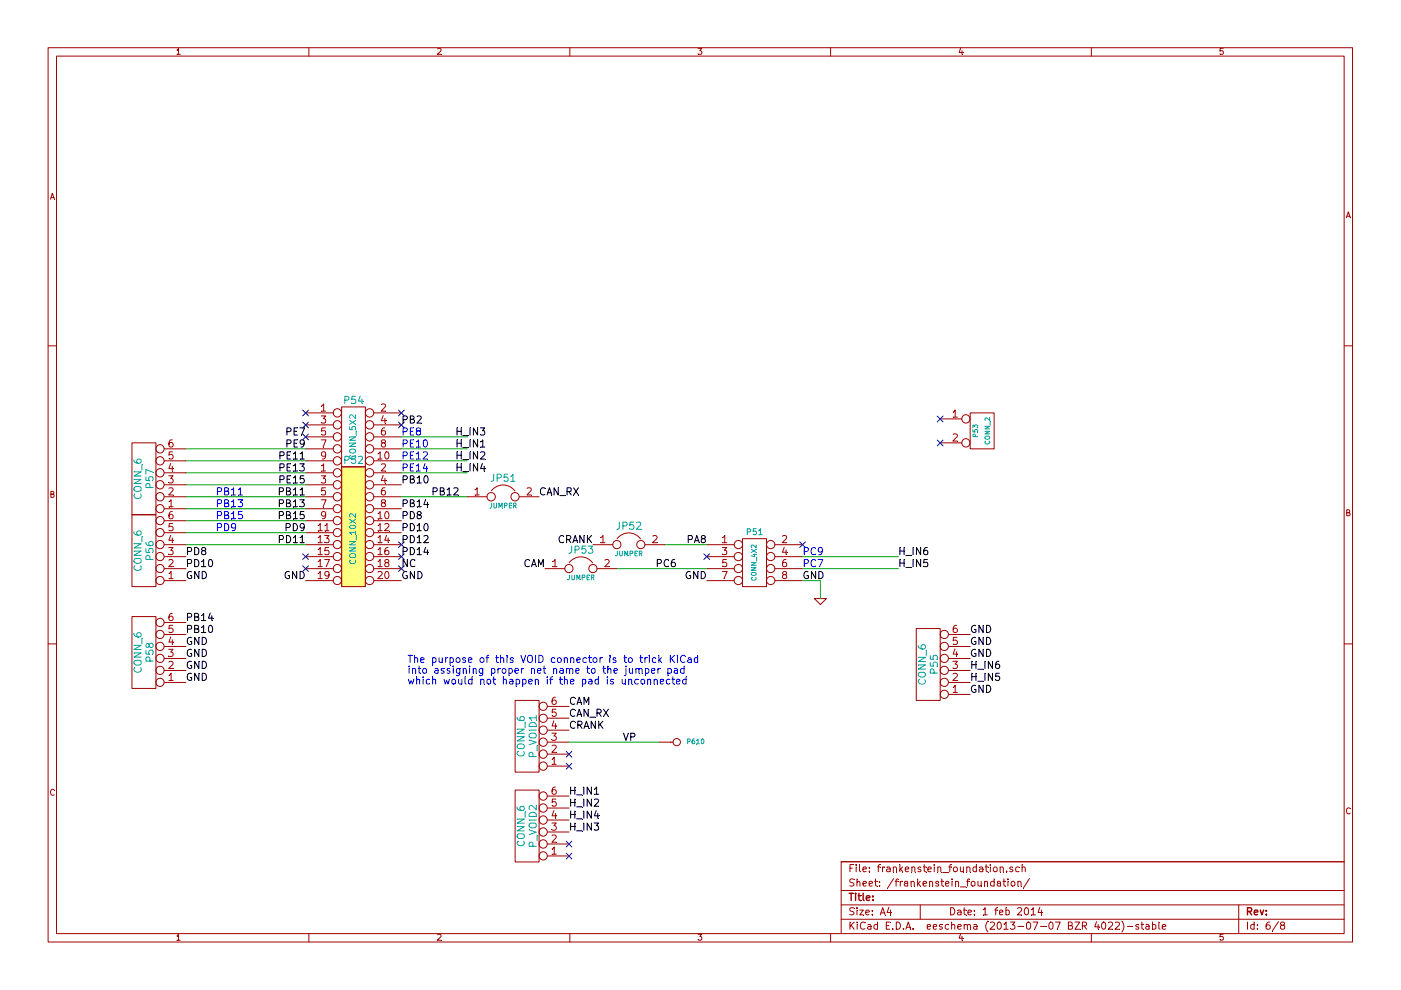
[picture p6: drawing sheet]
EESchema Schematic File Version 2
LIBS:power
LIBS:device
LIBS:transistors
LIBS:conn
LIBS:linear
LIBS:regul
LIBS:74xx
LIBS:cmos4000
LIBS:adc-dac
LIBS:memory
LIBS:xilinx
LIBS:special
LIBS:microcontrollers
LIBS:dsp
LIBS:microchip
LIBS:analog_switches
LIBS:motorola
LIBS:texas
LIBS:intel
LIBS:audio
LIBS:interface
LIBS:digital-audio
LIBS:philips
LIBS:display
LIBS:cypress
LIBS:siliconi
LIBS:opto
LIBS:atmel
LIBS:contrib
LIBS:valves
LIBS:LMV324IDR
LIBS:logo
LIBS:logo_flipped
LIBS:project_specific_libs
LIBS:header_10x2
LIBS:art-electro-conn
LIBS:art-electro-ic
EELAYER 27 0
EELAYER END
$Descr A4 11693 8268
encoding utf-8
Sheet 6 8
Title ""
Date "1 feb 2014"
Rev ""
Comp ""
Comment1 ""
Comment2 ""
Comment3 ""
Comment4 ""
$EndDescr
$Comp
L CONN_4X2 P51
U 1 1
P 6300 4700
F 0 "P51" H 6300 4950 50  0000 C CNN
F 1 "CONN_4X2" V 6300 4700 40  0000 C CNN
F 2 "" H 6300 4700 60  0000 C CNN
F 3 "" H 6300 4700 60  0000 C CNN
	1    6300 4700
	1    0    0    -1  
$EndComp
$Comp
L CONN_10X2 P52
U 1 1
P 2950 4400
F 0 "P52" H 2950 4950 60  0000 C CNN
F 1 "CONN_10X2" V 2950 4300 50  0000 C CNN
F 2 "" H 2950 4400 60  0000 C CNN
F 3 "" H 2950 4400 60  0000 C CNN
	1    2950 4400
	1    0    0    -1  
$EndComp
NoConn ~ 5900 4650
NoConn ~ 6700 4550
Text Label 6700 4850 0    60   ~ 0
GND
$Comp
L GND #PWR01
U 1 1
P 6850 5000
F 0 "#PWR01" H 6850 5000 30  0001 C CNN
F 1 "GND" H 6850 4930 30  0001 C CNN
F 2 "" H 6850 5000 60  0000 C CNN
F 3 "" H 6850 5000 60  0000 C CNN
	1    6850 5000
	1    0    0    -1  
$EndComp
Wire Wire Line
	6700 4850 6850 4850
Wire Wire Line
	6850 4850 6850 5000
Text Label 5900 4850 2    60   ~ 0
GND
NoConn ~ 2550 4650
NoConn ~ 3350 4750
NoConn ~ 3350 4650
NoConn ~ 3350 4550
Text Label 3350 4850 0    60   ~ 0
GND
Text Label 2550 4850 2    60   ~ 0
GND
$Comp
L CONN_2 P53
U 1 1
P 8200 3600
F 0 "P53" V 8150 3600 40  0000 C CNN
F 1 "CONN_2" V 8250 3600 40  0000 C CNN
F 2 "" H 8200 3600 60  0000 C CNN
F 3 "" H 8200 3600 60  0000 C CNN
	1    8200 3600
	1    0    0    -1  
$EndComp
NoConn ~ 7850 3500
NoConn ~ 7850 3700
$Comp
L CONN_5X2 P54
U 1 1
P 2950 3650
F 0 "P54" H 2950 3950 60  0000 C CNN
F 1 "CONN_5X2" V 2950 3650 50  0000 C CNN
F 2 "" H 2950 3650 60  0000 C CNN
F 3 "" H 2950 3650 60  0000 C CNN
	1    2950 3650
	1    0    0    -1  
$EndComp
NoConn ~ 2550 3650
NoConn ~ 2550 3550
NoConn ~ 2550 3450
NoConn ~ 3350 3450
NoConn ~ 3350 3550
Wire Wire Line
	5150 4750 5900 4750
Wire Wire Line
	5900 4550 5550 4550
Text Label 3350 4750 0    60   ~ 0
NC
Text Label 3350 4650 0    60   ~ 0
PD14
Text Label 3350 4550 0    60   ~ 0
PD12
Text Label 3350 4450 0    60   ~ 0
PD10
NoConn ~ 2550 4750
Text Label 3350 4350 0    60   ~ 0
PD8
Text Label 3350 4250 0    60   ~ 0
PB14
Wire Wire Line
	3900 4150 3350 4150
Text Label 3600 4150 0    60   ~ 0
PB12
$Comp
L JUMPER JP52
U 1 1
P 5250 4550
F 0 "JP52" H 5250 4700 60  0000 C CNN
F 1 "JUMPER" H 5250 4470 40  0000 C CNN
F 2 "~" H 5250 4550 60  0000 C CNN
F 3 "~" H 5250 4550 60  0000 C CNN
	1    5250 4550
	1    0    0    -1  
$EndComp
Text Label 5900 4550 2    60   ~ 0
PA8
Text Label 7500 4750 0    60   ~ 0
H_IN5
Text Label 7500 4650 0    60   ~ 0
H_IN6
Text Label 2550 4550 2    60   ~ 0
PD11
Text Label 2550 4450 2    60   ~ 0
PD9
Text Label 2550 4350 2    60   ~ 0
PB15
Text Label 2550 4250 2    60   ~ 0
PB13
Text Label 2550 4150 2    60   ~ 0
PB11
Text Label 2550 4050 2    60   ~ 0
PE15
Text Label 2550 3950 2    60   ~ 0
PE13
Text Label 3350 4050 0    60   ~ 0
PB10
$Comp
L CONN_6 P56
U 1 1
P 1200 4600
F 0 "P56" V 1150 4600 60  0000 C CNN
F 1 "CONN_6" V 1250 4600 60  0000 C CNN
F 2 "" H 1200 4600 60  0000 C CNN
F 3 "" H 1200 4600 60  0000 C CNN
	1    1200 4600
	-1   0    0    1   
$EndComp
$Comp
L CONN_6 P57
U 1 1
P 1200 4000
F 0 "P57" V 1150 4000 60  0000 C CNN
F 1 "CONN_6" V 1250 4000 60  0000 C CNN
F 2 "" H 1200 4000 60  0000 C CNN
F 3 "" H 1200 4000 60  0000 C CNN
	1    1200 4000
	-1   0    0    1   
$EndComp
Text Label 1550 4850 0    60   ~ 0
GND
Text Label 1550 4750 0    60   ~ 0
PD10
Wire Wire Line
	2550 4550 1550 4550
Wire Wire Line
	2550 4450 1550 4450
Wire Wire Line
	2550 4350 1550 4350
Wire Wire Line
	2550 4250 1550 4250
Wire Wire Line
	2550 4150 1550 4150
Wire Wire Line
	2550 4050 1550 4050
Wire Wire Line
	2550 3950 1550 3950
Text Label 1550 4650 0    60   ~ 0
PD8
Text Label 1550 5200 0    60   ~ 0
PB14
Text Label 1550 5300 0    60   ~ 0
PB10
Text Label 2550 3850 2    60   ~ 0
PE11
Text Label 2550 3750 2    60   ~ 0
PE9
Text Label 2550 3650 2    60   ~ 0
PE7
$Comp
L CONN_6 P58
U 1 1
P 1200 5450
F 0 "P58" V 1150 5450 60  0000 C CNN
F 1 "CONN_6" V 1250 5450 60  0000 C CNN
F 2 "" H 1200 5450 60  0000 C CNN
F 3 "" H 1200 5450 60  0000 C CNN
	1    1200 5450
	-1   0    0    1   
$EndComp
Wire Wire Line
	2550 3850 1550 3850
Wire Wire Line
	1550 3750 2550 3750
Text Label 4950 4550 2    60   ~ 0
CRANK
Text Label 5650 4750 2    60   ~ 0
PC6
Text Label 4500 4150 0    60   ~ 0
CAN_RX
$Comp
L CONN_6 P_VOID1
U 1 1
P 4400 6150
F 0 "P_VOID1" V 4350 6150 60  0000 C CNN
F 1 "CONN_6" V 4450 6150 60  0000 C CNN
F 2 "" H 4400 6150 60  0000 C CNN
F 3 "" H 4400 6150 60  0000 C CNN
	1    4400 6150
	-1   0    0    1   
$EndComp
Text Label 4550 4750 2    60   ~ 0
CAM
Text Label 4750 5900 0    60   ~ 0
CAM
NoConn ~ 4750 6400
NoConn ~ 4750 6300
$Comp
L JUMPER JP53
U 1 1
P 4850 4750
F 0 "JP53" H 4850 4900 60  0000 C CNN
F 1 "JUMPER" H 4850 4670 40  0000 C CNN
F 2 "~" H 4850 4750 60  0000 C CNN
F 3 "~" H 4850 4750 60  0000 C CNN
	1    4850 4750
	1    0    0    -1  
$EndComp
$Comp
L JUMPER JP51
U 1 1
P 4200 4150
F 0 "JP51" H 4200 4300 60  0000 C CNN
F 1 "JUMPER" H 4200 4070 40  0000 C CNN
F 2 "~" H 4200 4150 60  0000 C CNN
F 3 "~" H 4200 4150 60  0000 C CNN
	1    4200 4150
	1    0    0    -1  
$EndComp
Text Label 4750 6000 0    60   ~ 0
CAN_RX
Text Notes 3400 5550 0    60   ~ 0
The purpose of this VOID connector is to trick KiCad\ninto assigning proper net name to the jumper pad\nwhich would not happen if the pad is unconnected
Text Label 4750 6100 0    60   ~ 0
CRANK
$Comp
L CONN_6 P55
U 1 1
P 7750 5550
F 0 "P55" V 7700 5550 60  0000 C CNN
F 1 "CONN_6" V 7800 5550 60  0000 C CNN
F 2 "" H 7750 5550 60  0000 C CNN
F 3 "" H 7750 5550 60  0000 C CNN
	1    7750 5550
	-1   0    0    1   
$EndComp
Text Label 8100 5500 0    60   ~ 0
GND
Text Label 3800 3750 0    60   ~ 0
H_IN1
Text Label 3800 3850 0    60   ~ 0
H_IN2
Text Label 8100 5400 0    60   ~ 0
GND
$Comp
L CONN_1 P610
U 1 1
P 5650 6200
F 0 "P610" H 5730 6200 40  0000 L CNN
F 1 "CONN_1" H 5650 6255 30  0001 C CNN
F 2 "" H 5650 6200 60  0000 C CNN
F 3 "" H 5650 6200 60  0000 C CNN
	1    5650 6200
	1    0    0    -1  
$EndComp
Wire Wire Line
	5500 6200 4750 6200
Text Label 5200 6200 0    60   ~ 0
VP
Text Notes 6700 4750 0    60   ~ 0
PC7
Text Notes 6700 4650 0    60   ~ 0
PC9
Wire Wire Line
	7500 4650 6700 4650
Wire Wire Line
	7500 4750 6700 4750
Text Notes 1800 4450 0    60   ~ 0
PD9
Text Notes 1800 4350 0    60   ~ 0
PB15
Text Notes 1800 4250 0    60   ~ 0
PB13
Text Notes 1800 4150 0    60   ~ 0
PB11
Wire Wire Line
	3900 3950 3350 3950
Text Label 3800 3950 0    60   ~ 0
H_IN4
Text Label 3350 3550 0    60   ~ 0
PB2
Wire Wire Line
	3900 3850 3350 3850
Wire Wire Line
	3900 3750 3350 3750
Wire Wire Line
	3900 3650 3350 3650
Text Label 3800 3650 0    60   ~ 0
H_IN3
Text Label 8100 5700 0    60   ~ 0
H_IN5
Text Label 8100 5600 0    60   ~ 0
H_IN6
Text Notes 3350 3650 0    60   ~ 0
PE8
Text Notes 3350 3750 0    60   ~ 0
PE10
Text Notes 3350 3850 0    60   ~ 0
PE12
Text Notes 3350 3950 0    60   ~ 0
PE14
$Comp
L CONN_6 P_VOID2
U 1 1
P 4400 6900
F 0 "P_VOID2" V 4350 6900 60  0000 C CNN
F 1 "CONN_6" V 4450 6900 60  0000 C CNN
F 2 "" H 4400 6900 60  0000 C CNN
F 3 "" H 4400 6900 60  0000 C CNN
	1    4400 6900
	-1   0    0    1   
$EndComp
NoConn ~ 4750 7150
NoConn ~ 4750 7050
Text Label 4750 6650 0    60   ~ 0
H_IN1
Text Label 4750 6750 0    60   ~ 0
H_IN2
Text Label 4750 6850 0    60   ~ 0
H_IN4
Text Label 4750 6950 0    60   ~ 0
H_IN3
Text Label 8100 5800 0    60   ~ 0
GND
Text Label 8100 5300 0    60   ~ 0
GND
Text Label 1550 5400 0    60   ~ 0
GND
Text Label 1550 5500 0    60   ~ 0
GND
Text Label 1550 5600 0    60   ~ 0
GND
Text Label 1550 5700 0    60   ~ 0
GND
$EndSCHEMATC
